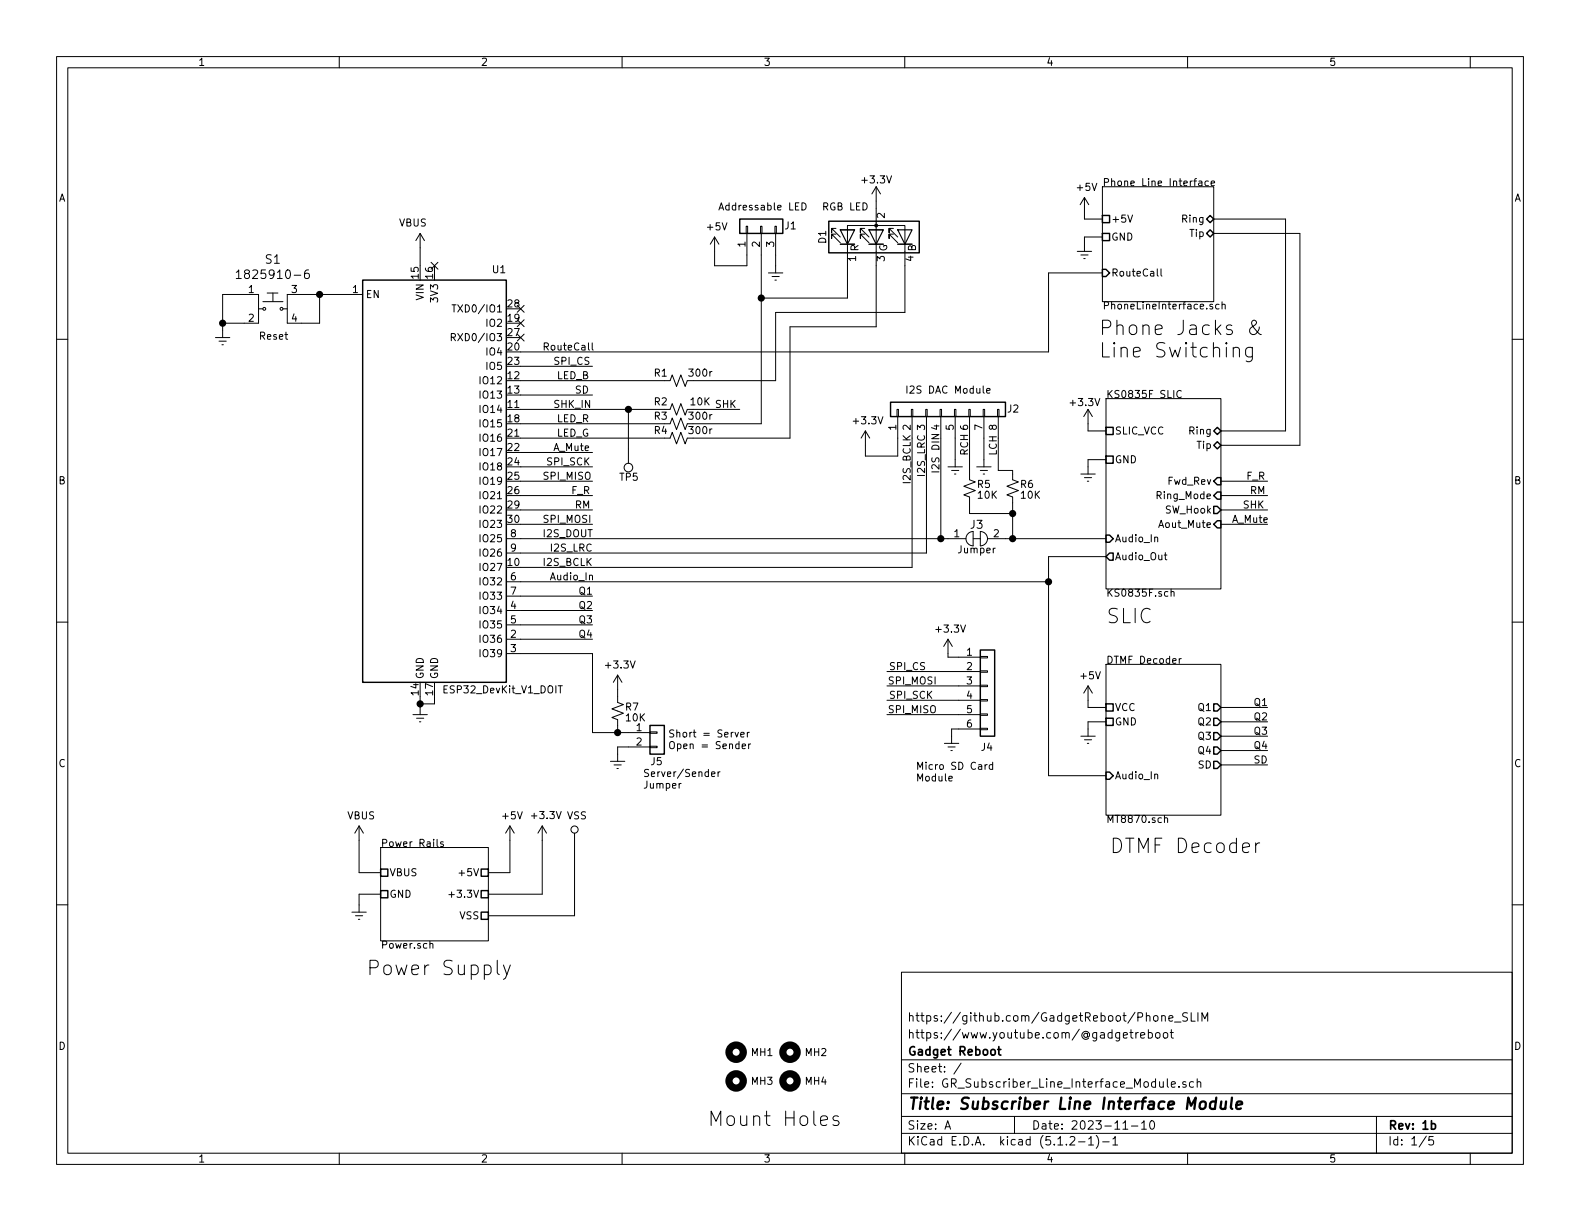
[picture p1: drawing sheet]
EESchema Schematic File Version 4
LIBS:GR_Subscriber_Line_Interface_Module-cache
EELAYER 29 0
EELAYER END
$Descr A 11000 8500
encoding utf-8
Sheet 1 5
Title "Subscriber Line Interface Module"
Date "2023-11-10"
Rev "1b"
Comp "Gadget Reboot"
Comment1 "https://www.youtube.com/@gadgetreboot"
Comment2 "https://github.com/GadgetReboot/Phone_SLIM"
Comment3 ""
Comment4 ""
$EndDescr
Text Notes 4925 7850 0    100  ~ 0
Mount Holes
$Comp
L Mechanical:MountingHole MH1
U 1 1
P 5125 7325
F 0 "MH1" H 5225 7325 50  0000 L CNN
F 1 "MountingHole" H 5225 7280 50  0001 L CNN
F 2 "MountingHole:MountingHole_3.2mm_M3" H 5125 7325 50  0001 C CNN
F 3 "~" H 5125 7325 50  0001 C CNN
	1    5125 7325
	1    0    0    -1  
$EndComp
$Comp
L Mechanical:MountingHole MH3
U 1 1
P 5125 7525
F 0 "MH3" H 5225 7525 50  0000 L CNN
F 1 "MountingHole" H 5225 7480 50  0001 L CNN
F 2 "MountingHole:MountingHole_3.2mm_M3" H 5125 7525 50  0001 C CNN
F 3 "~" H 5125 7525 50  0001 C CNN
	1    5125 7525
	1    0    0    -1  
$EndComp
$Comp
L Mechanical:MountingHole MH2
U 1 1
P 5500 7325
F 0 "MH2" H 5600 7325 50  0000 L CNN
F 1 "MountingHole" H 5600 7280 50  0001 L CNN
F 2 "MountingHole:MountingHole_3.2mm_M3" H 5500 7325 50  0001 C CNN
F 3 "~" H 5500 7325 50  0001 C CNN
	1    5500 7325
	1    0    0    -1  
$EndComp
$Comp
L Mechanical:MountingHole MH4
U 1 1
P 5500 7525
F 0 "MH4" H 5600 7525 50  0000 L CNN
F 1 "MountingHole" H 5600 7480 50  0001 L CNN
F 2 "MountingHole:MountingHole_3.2mm_M3" H 5500 7525 50  0001 C CNN
F 3 "~" H 5500 7525 50  0001 C CNN
	1    5500 7525
	1    0    0    -1  
$EndComp
Wire Wire Line
	8500 4925 8825 4925
Wire Wire Line
	8500 5025 8825 5025
Wire Wire Line
	8500 5125 8825 5125
Wire Wire Line
	8500 5225 8825 5225
Wire Wire Line
	8500 5325 8825 5325
Wire Wire Line
	7700 3875 7300 3875
Wire Wire Line
	7575 5025 7575 5075
Wire Wire Line
	7700 5025 7575 5025
Wire Wire Line
	7575 4925 7575 4875
Wire Wire Line
	7700 4925 7575 4925
Wire Wire Line
	7575 3200 7575 3250
Wire Wire Line
	7700 3200 7575 3200
Wire Wire Line
	7575 3000 7575 2950
Wire Wire Line
	7700 3000 7575 3000
$Comp
L power:GNDREF #PWR012
U 1 1
P 7575 3250
F 0 "#PWR012" H 7575 3000 50  0001 C CNN
F 1 "GNDREF" H 7825 2975 50  0001 C CNN
F 2 "" H 7575 3250 50  0001 C CNN
F 3 "" H 7575 3250 50  0001 C CNN
	1    7575 3250
	-1   0    0    -1  
$EndComp
$Comp
L power:GNDREF #PWR017
U 1 1
P 7575 5075
F 0 "#PWR017" H 7575 4825 50  0001 C CNN
F 1 "GNDREF" H 7825 4800 50  0001 C CNN
F 2 "" H 7575 5075 50  0001 C CNN
F 3 "" H 7575 5075 50  0001 C CNN
	1    7575 5075
	-1   0    0    -1  
$EndComp
$Comp
L power:+5V #PWR015
U 1 1
P 7575 4875
F 0 "#PWR015" H 7575 4725 50  0001 C CNN
F 1 "+5V" H 7590 5048 50  0000 C CNN
F 2 "" H 7575 4875 50  0001 C CNN
F 3 "" H 7575 4875 50  0001 C CNN
	1    7575 4875
	1    0    0    -1  
$EndComp
Text Label 8650 3550 0    50   ~ 0
SHK
Text Label 8700 3450 0    50   ~ 0
RM
Text Label 8675 3350 0    50   ~ 0
F_R
Text Label 8725 5325 0    50   ~ 0
SD
Text Label 8725 5225 0    50   ~ 0
Q4
Text Label 8725 5125 0    50   ~ 0
Q3
Text Label 8725 5025 0    50   ~ 0
Q2
Text Label 8725 4925 0    50   ~ 0
Q1
$Sheet
S 7700 4625 800  1050
U 636337CE
F0 "DTMF Decoder" 50
F1 "MT8870.sch" 50
F2 "SD" O R 8500 5325 50 
F3 "Audio_In" I L 7700 5400 50 
F4 "VCC" U L 7700 4925 50 
F5 "GND" U L 7700 5025 50 
F6 "Q4" O R 8500 5225 50 
F7 "Q3" O R 8500 5125 50 
F8 "Q2" O R 8500 5025 50 
F9 "Q1" O R 8500 4925 50 
$EndSheet
$Sheet
S 7700 2775 800  1325
U 6369C9EB
F0 "KS0835F SLIC" 50
F1 "KS0835F.sch" 50
F2 "Ring" B R 8500 3000 50 
F3 "Tip" B R 8500 3100 50 
F4 "Fwd_Rev" I R 8500 3350 50 
F5 "Ring_Mode" I R 8500 3450 50 
F6 "SW_Hook" O R 8500 3550 50 
F7 "Audio_In" I L 7700 3750 50 
F8 "Audio_Out" O L 7700 3875 50 
F9 "SLIC_VCC" U L 7700 3000 50 
F10 "GND" U L 7700 3200 50 
F11 "Aout_Mute" I R 8500 3650 50 
$EndSheet
Text Notes 7725 5950 0    100  ~ 0
DTMF Decoder
Text Notes 7700 4350 0    100  ~ 0
SLIC
Wire Wire Line
	8500 3000 8950 3000
Wire Wire Line
	8500 3100 9050 3100
$Sheet
S 7675 1300 775  800 
U 64AC300D
F0 "Phone Line Interface" 50
F1 "PhoneLineInterface.sch" 50
F2 "Ring" B R 8450 1525 50 
F3 "+5V" U L 7675 1525 50 
F4 "GND" U L 7675 1650 50 
F5 "RouteCall" I L 7675 1900 50 
F6 "Tip" B R 8450 1625 50 
$EndSheet
Text Notes 7650 2500 0    100  ~ 0
Phone Jacks &\nLine Switching
Text Notes 4650 5225 0    50   ~ 0
Short = Server\nOpen = Sender
Text Notes 4475 5500 0    50   ~ 0
Server/Sender\nJumper
Wire Wire Line
	4300 5200 4300 5250
Wire Wire Line
	4375 5200 4300 5200
Wire Wire Line
	4300 5100 4125 5100
Connection ~ 4300 5100
Wire Wire Line
	4300 5050 4300 5100
Wire Wire Line
	4300 4850 4300 4800
Wire Wire Line
	4125 4550 3625 4550
Wire Wire Line
	4125 5100 4125 4550
Wire Wire Line
	4375 5100 4300 5100
$Comp
L Device:R_Small_US R6
U 1 1
P 7050 3400
F 0 "R6" H 6950 3375 50  0000 C CNN
F 1 "10K" H 6925 3450 50  0000 C CNN
F 2 "Resistor_THT:R_Axial_DIN0207_L6.3mm_D2.5mm_P10.16mm_Horizontal" H 7050 3400 50  0001 C CNN
F 3 "~" H 7050 3400 50  0001 C CNN
	1    7050 3400
	-1   0    0    1   
$EndComp
$Comp
L power:+3.3V #PWR014
U 1 1
P 4300 4800
F 0 "#PWR014" H 4300 4650 50  0001 C CNN
F 1 "+3.3V" H 4315 4973 50  0000 C CNN
F 2 "" H 4300 4800 50  0001 C CNN
F 3 "" H 4300 4800 50  0001 C CNN
	1    4300 4800
	1    0    0    -1  
$EndComp
$Comp
L power:GNDREF #PWR019
U 1 1
P 4300 5250
F 0 "#PWR019" H 4300 5000 50  0001 C CNN
F 1 "GNDREF" H 4550 4975 50  0001 C CNN
F 2 "" H 4300 5250 50  0001 C CNN
F 3 "" H 4300 5250 50  0001 C CNN
	1    4300 5250
	-1   0    0    -1  
$EndComp
$Comp
L Connector_Generic:Conn_01x02 J5
U 1 1
P 4575 5100
F 0 "J5" H 4525 4900 50  0000 L CNN
F 1 "Conn_01x02" H 4655 5001 50  0001 L CNN
F 2 "Connector_PinHeader_2.54mm:PinHeader_1x02_P2.54mm_Vertical" H 4575 5100 50  0001 C CNN
F 3 "~" H 4575 5100 50  0001 C CNN
	1    4575 5100
	1    0    0    -1  
$EndComp
Text Label 3825 3850 0    50   ~ 0
I2S_LRC
$Comp
L esp32_devkit_v1_doit:ESP32_DevKit_V1_DOIT U1
U 1 1
P 3025 3250
F 0 "U1" H 3475 4625 50  0000 C CNN
F 1 "ESP32_DevKit_V1_DOIT" H 3500 1700 50  0000 C CNN
F 2 "footprints:esp32_devkit_v1_doit" H 2575 4600 50  0001 C CNN
F 3 "https://aliexpress.com/item/32864722159.html" H 2575 4600 50  0001 C CNN
	1    3025 3250
	1    0    0    -1  
$EndComp
Text Label 3775 2450 0    50   ~ 0
RouteCall
$Comp
L power:GNDREF #PWR016
U 1 1
P 2925 4925
F 0 "#PWR016" H 2925 4675 50  0001 C CNN
F 1 "GNDREF" H 3175 4650 50  0001 C CNN
F 2 "" H 2925 4925 50  0001 C CNN
F 3 "" H 2925 4925 50  0001 C CNN
	1    2925 4925
	-1   0    0    -1  
$EndComp
Wire Wire Line
	2925 1725 2925 1850
Wire Wire Line
	8950 3000 8950 1525
Wire Wire Line
	8950 1525 8450 1525
Wire Wire Line
	9050 3100 9050 1625
Wire Wire Line
	9050 1625 8450 1625
Wire Wire Line
	7550 1650 7550 1700
Wire Wire Line
	7675 1650 7550 1650
$Comp
L power:GNDREF #PWR03
U 1 1
P 7550 1700
F 0 "#PWR03" H 7550 1450 50  0001 C CNN
F 1 "GNDREF" H 7800 1425 50  0001 C CNN
F 2 "" H 7550 1700 50  0001 C CNN
F 3 "" H 7550 1700 50  0001 C CNN
	1    7550 1700
	-1   0    0    -1  
$EndComp
Wire Wire Line
	7550 1525 7550 1475
Wire Wire Line
	7675 1525 7550 1525
$Comp
L power:+5V #PWR02
U 1 1
P 7550 1475
F 0 "#PWR02" H 7550 1325 50  0001 C CNN
F 1 "+5V" H 7565 1648 50  0000 C CNN
F 2 "" H 7550 1475 50  0001 C CNN
F 3 "" H 7550 1475 50  0001 C CNN
	1    7550 1475
	1    0    0    -1  
$EndComp
Wire Wire Line
	7300 2450 7300 1900
Wire Wire Line
	7300 1900 7675 1900
Wire Wire Line
	3625 2450 7300 2450
Wire Wire Line
	8500 3350 8825 3350
Wire Wire Line
	8500 3450 8825 3450
Wire Wire Line
	8500 3550 8825 3550
Text Label 3825 4050 0    50   ~ 0
Audio_In
Text Label 3875 2950 0    50   ~ 0
LED_R
Text Label 3875 3050 0    50   ~ 0
LED_G
Text Label 3875 2650 0    50   ~ 0
LED_B
$Comp
L Device:LED_RAGB D1
U 1 1
P 6100 1650
F 0 "D1" H 6100 2025 50  0000 C CNN
F 1 "LED_RAGB" H 6100 1275 50  0001 C CNN
F 2 "LED_THT:LED_D5.0mm-4_RGB" H 6100 1600 50  0001 C CNN
F 3 "~" H 6100 1600 50  0001 C CNN
	1    6100 1650
	0    -1   -1   0   
$EndComp
$Comp
L power:+3.3V #PWR01
U 1 1
P 6100 1400
F 0 "#PWR01" H 6100 1250 50  0001 C CNN
F 1 "+3.3V" H 6100 1550 50  0000 C CNN
F 2 "" H 6100 1400 50  0001 C CNN
F 3 "" H 6100 1400 50  0001 C CNN
	1    6100 1400
	1    0    0    -1  
$EndComp
Wire Wire Line
	6100 1450 6100 1400
Wire Wire Line
	3625 2950 4625 2950
Wire Wire Line
	3625 3050 4625 3050
Wire Wire Line
	3625 2650 4625 2650
$Comp
L Device:R_Small_US R1
U 1 1
P 4725 2650
F 0 "R1" V 4775 2775 50  0000 C CNN
F 1 "300r" V 4775 2500 50  0000 C CNN
F 2 "Resistor_THT:R_Axial_DIN0207_L6.3mm_D2.5mm_P10.16mm_Horizontal" H 4725 2650 50  0001 C CNN
F 3 "~" H 4725 2650 50  0001 C CNN
	1    4725 2650
	0    -1   -1   0   
$EndComp
$Comp
L Device:R_Small_US R4
U 1 1
P 4725 3050
F 0 "R4" V 4775 3175 50  0000 C CNN
F 1 "300r" V 4775 2900 50  0000 C CNN
F 2 "Resistor_THT:R_Axial_DIN0207_L6.3mm_D2.5mm_P10.16mm_Horizontal" H 4725 3050 50  0001 C CNN
F 3 "~" H 4725 3050 50  0001 C CNN
	1    4725 3050
	0    -1   -1   0   
$EndComp
$Comp
L Device:R_Small_US R3
U 1 1
P 4725 2950
F 0 "R3" V 4775 3075 50  0000 C CNN
F 1 "300r" V 4775 2800 50  0000 C CNN
F 2 "Resistor_THT:R_Axial_DIN0207_L6.3mm_D2.5mm_P10.16mm_Horizontal" H 4725 2950 50  0001 C CNN
F 3 "~" H 4725 2950 50  0001 C CNN
	1    4725 2950
	0    -1   -1   0   
$EndComp
Wire Wire Line
	3625 2550 4125 2550
Text Label 3850 2550 0    50   ~ 0
SPI_CS
Wire Wire Line
	3625 3650 4125 3650
Text Label 3775 3650 0    50   ~ 0
SPI_MOSI
Wire Wire Line
	3625 3250 4125 3250
Text Label 3800 3250 0    50   ~ 0
SPI_SCK
Wire Wire Line
	3625 3350 4125 3350
Text Label 3775 3350 0    50   ~ 0
SPI_MISO
Text Label 3775 3950 0    50   ~ 0
I2S_BCLK
Wire Wire Line
	8500 3650 8825 3650
Text Label 8575 3650 0    50   ~ 0
A_Mute
$Sheet
S 2650 5900 750  650 
U 64D8E8C8
F0 "Power Rails" 50
F1 "Power.sch" 50
F2 "VBUS" U L 2650 6075 50 
F3 "GND" U L 2650 6225 50 
F4 "+5V" U R 3400 6075 50 
F5 "+3.3V" U R 3400 6225 50 
F6 "VSS" U R 3400 6375 50 
$EndSheet
Text Notes 2550 6800 0    100  ~ 0
Power Supply
$Comp
L power:VBUS #PWR020
U 1 1
P 2500 5850
F 0 "#PWR020" H 2500 5700 50  0001 C CNN
F 1 "VBUS" H 2515 6023 50  0000 C CNN
F 2 "" H 2500 5850 50  0001 C CNN
F 3 "" H 2500 5850 50  0001 C CNN
	1    2500 5850
	1    0    0    -1  
$EndComp
$Comp
L power:VBUS #PWR04
U 1 1
P 2925 1725
F 0 "#PWR04" H 2925 1575 50  0001 C CNN
F 1 "VBUS" H 2875 1900 50  0000 C CNN
F 2 "" H 2925 1725 50  0001 C CNN
F 3 "" H 2925 1725 50  0001 C CNN
	1    2925 1725
	1    0    0    -1  
$EndComp
$Comp
L power:+5V #PWR021
U 1 1
P 3550 5850
F 0 "#PWR021" H 3550 5700 50  0001 C CNN
F 1 "+5V" H 3565 6023 50  0000 C CNN
F 2 "" H 3550 5850 50  0001 C CNN
F 3 "" H 3550 5850 50  0001 C CNN
	1    3550 5850
	1    0    0    -1  
$EndComp
$Comp
L power:+3.3V #PWR022
U 1 1
P 3775 5850
F 0 "#PWR022" H 3775 5700 50  0001 C CNN
F 1 "+3.3V" H 3800 6025 50  0000 C CNN
F 2 "" H 3775 5850 50  0001 C CNN
F 3 "" H 3775 5850 50  0001 C CNN
	1    3775 5850
	1    0    0    -1  
$EndComp
$Comp
L power:VSS #PWR023
U 1 1
P 4000 5850
F 0 "#PWR023" H 4000 5700 50  0001 C CNN
F 1 "VSS" H 4017 6023 50  0000 C CNN
F 2 "" H 4000 5850 50  0001 C CNN
F 3 "" H 4000 5850 50  0001 C CNN
	1    4000 5850
	1    0    0    -1  
$EndComp
$Comp
L power:GNDREF #PWR024
U 1 1
P 2500 6300
F 0 "#PWR024" H 2500 6050 50  0001 C CNN
F 1 "GNDREF" H 2750 6025 50  0001 C CNN
F 2 "" H 2500 6300 50  0001 C CNN
F 3 "" H 2500 6300 50  0001 C CNN
	1    2500 6300
	-1   0    0    -1  
$EndComp
Wire Wire Line
	2650 6225 2500 6225
Wire Wire Line
	2500 6225 2500 6300
Wire Wire Line
	2500 5850 2500 6075
Wire Wire Line
	2500 6075 2650 6075
Wire Wire Line
	3400 6075 3550 6075
Wire Wire Line
	3550 6075 3550 5850
Wire Wire Line
	3400 6225 3775 6225
Wire Wire Line
	3775 6225 3775 5850
Wire Wire Line
	3400 6375 4000 6375
Wire Wire Line
	4000 6375 4000 5850
Wire Wire Line
	7700 5400 7300 5400
Wire Wire Line
	7300 3875 7300 4050
Wire Wire Line
	3625 4050 7300 4050
Text Label 3850 3150 0    50   ~ 0
A_Mute
Wire Wire Line
	3625 3150 4125 3150
Text Label 3775 3750 0    50   ~ 0
I2S_DOUT
Text Label 4000 2750 0    50   ~ 0
SD
Text Label 4025 4450 0    50   ~ 0
Q4
Text Label 4025 4350 0    50   ~ 0
Q3
Text Label 4025 4250 0    50   ~ 0
Q2
Text Label 4025 4150 0    50   ~ 0
Q1
NoConn ~ 3025 1850
$Comp
L power:+3.3V #PWR08
U 1 1
P 7575 2950
F 0 "#PWR08" H 7575 2800 50  0001 C CNN
F 1 "+3.3V" H 7550 3100 50  0000 C CNN
F 2 "" H 7575 2950 50  0001 C CNN
F 3 "" H 7575 2950 50  0001 C CNN
	1    7575 2950
	1    0    0    -1  
$EndComp
NoConn ~ 3625 2150
NoConn ~ 3625 2250
NoConn ~ 3625 2350
Wire Wire Line
	4825 2950 5300 2950
Wire Wire Line
	3625 4150 4125 4150
Wire Wire Line
	3625 4250 4125 4250
Wire Wire Line
	3625 4350 4125 4350
Wire Wire Line
	3625 4450 4125 4450
Wire Wire Line
	3625 2750 4125 2750
$Comp
L Connector_Generic:Conn_01x08 J2
U 1 1
P 6550 2850
F 0 "J2" V 6550 2300 50  0000 L CNN
F 1 "Conn_01x08" H 6630 2751 50  0001 L CNN
F 2 "Connector_PinHeader_2.54mm:PinHeader_1x08_P2.54mm_Vertical" H 6550 2850 50  0001 C CNN
F 3 "~" H 6550 2850 50  0001 C CNN
	1    6550 2850
	0    -1   -1   0   
$EndComp
$Comp
L power:+3.3V #PWR09
U 1 1
P 6025 3100
F 0 "#PWR09" H 6025 2950 50  0001 C CNN
F 1 "+3.3V" H 6040 3273 50  0000 C CNN
F 2 "" H 6025 3100 50  0001 C CNN
F 3 "" H 6025 3100 50  0001 C CNN
	1    6025 3100
	1    0    0    -1  
$EndComp
$Comp
L power:GNDREF #PWR011
U 1 1
P 6850 3200
F 0 "#PWR011" H 6850 2950 50  0001 C CNN
F 1 "GNDREF" H 7100 2925 50  0001 C CNN
F 2 "" H 6850 3200 50  0001 C CNN
F 3 "" H 6850 3200 50  0001 C CNN
	1    6850 3200
	-1   0    0    -1  
$EndComp
$Comp
L Device:R_Small_US R5
U 1 1
P 6750 3400
F 0 "R5" H 6650 3375 50  0000 C CNN
F 1 "10K" H 6625 3450 50  0000 C CNN
F 2 "Resistor_THT:R_Axial_DIN0207_L6.3mm_D2.5mm_P10.16mm_Horizontal" H 6750 3400 50  0001 C CNN
F 3 "~" H 6750 3400 50  0001 C CNN
	1    6750 3400
	-1   0    0    1   
$EndComp
Wire Wire Line
	6950 3050 6950 3275
Wire Wire Line
	6950 3275 7050 3275
Wire Wire Line
	7050 3275 7050 3300
Wire Wire Line
	6750 3050 6750 3300
Wire Wire Line
	7050 3500 7050 3575
Wire Wire Line
	6850 3050 6850 3200
$Comp
L power:GNDREF #PWR010
U 1 1
P 6650 3200
F 0 "#PWR010" H 6650 2950 50  0001 C CNN
F 1 "GNDREF" H 6900 2925 50  0001 C CNN
F 2 "" H 6650 3200 50  0001 C CNN
F 3 "" H 6650 3200 50  0001 C CNN
	1    6650 3200
	-1   0    0    -1  
$EndComp
Wire Wire Line
	6650 3200 6650 3050
Wire Wire Line
	6450 3850 6450 3050
Wire Wire Line
	3625 3850 6450 3850
Wire Wire Line
	6350 3050 6350 3950
Wire Wire Line
	3625 3950 6350 3950
Wire Wire Line
	6250 3050 6250 3175
Wire Wire Line
	6250 3175 6025 3175
Wire Wire Line
	6025 3175 6025 3100
Text Notes 6300 2750 0    50   ~ 0
I2S DAC Module
Wire Wire Line
	7050 3750 7700 3750
$Comp
L Device:R_Small_US R7
U 1 1
P 4300 4950
F 0 "R7" H 4200 4925 50  0000 C CNN
F 1 "10K" H 4175 5000 50  0000 C CNN
F 2 "Resistor_THT:R_Axial_DIN0207_L6.3mm_D2.5mm_P10.16mm_Horizontal" H 4300 4950 50  0001 C CNN
F 3 "~" H 4300 4950 50  0001 C CNN
	1    4300 4950
	-1   0    0    1   
$EndComp
Text Notes 6375 5450 0    50   ~ 0
Micro SD Card\nModule
$Comp
L Connector_Generic:Conn_01x06 J4
U 1 1
P 6875 4775
F 0 "J4" H 6825 4350 50  0000 L CNN
F 1 "Conn_01x06" H 6955 4676 50  0001 L CNN
F 2 "Connector_PinHeader_2.54mm:PinHeader_1x06_P2.54mm_Vertical" H 6875 4775 50  0001 C CNN
F 3 "~" H 6875 4775 50  0001 C CNN
	1    6875 4775
	1    0    0    -1  
$EndComp
Wire Wire Line
	6675 4875 6175 4875
Text Label 6500 4875 2    50   ~ 0
SPI_SCK
Wire Wire Line
	6675 4975 6175 4975
Text Label 6525 4975 2    50   ~ 0
SPI_MISO
Wire Wire Line
	6675 4775 6175 4775
Text Label 6525 4775 2    50   ~ 0
SPI_MOSI
Wire Wire Line
	6675 4675 6175 4675
Text Label 6450 4675 2    50   ~ 0
SPI_CS
$Comp
L power:+3.3V #PWR013
U 1 1
P 6600 4550
F 0 "#PWR013" H 6600 4400 50  0001 C CNN
F 1 "+3.3V" H 6615 4723 50  0000 C CNN
F 2 "" H 6600 4550 50  0001 C CNN
F 3 "" H 6600 4550 50  0001 C CNN
	1    6600 4550
	1    0    0    -1  
$EndComp
$Comp
L power:GNDREF #PWR018
U 1 1
P 6625 5125
F 0 "#PWR018" H 6625 4875 50  0001 C CNN
F 1 "GNDREF" H 6875 4850 50  0001 C CNN
F 2 "" H 6625 5125 50  0001 C CNN
F 3 "" H 6625 5125 50  0001 C CNN
	1    6625 5125
	-1   0    0    -1  
$EndComp
Wire Wire Line
	6600 4550 6600 4575
Wire Wire Line
	6600 4575 6675 4575
Wire Wire Line
	6625 5125 6625 5075
Wire Wire Line
	6625 5075 6675 5075
$Comp
L Connector_Generic:Conn_01x03 J1
U 1 1
P 5300 1575
F 0 "J1" V 5300 1325 50  0000 L CNN
F 1 "Conn_01x03" H 5380 1526 50  0001 L CNN
F 2 "Connector_PinHeader_2.54mm:PinHeader_1x03_P2.54mm_Vertical" H 5300 1575 50  0001 C CNN
F 3 "~" H 5300 1575 50  0001 C CNN
	1    5300 1575
	0    -1   -1   0   
$EndComp
Text Notes 5625 1475 2    50   ~ 0
Addressable LED
$Comp
L power:GNDREF #PWR06
U 1 1
P 5400 1850
F 0 "#PWR06" H 5400 1600 50  0001 C CNN
F 1 "GNDREF" H 5650 1575 50  0001 C CNN
F 2 "" H 5400 1850 50  0001 C CNN
F 3 "" H 5400 1850 50  0001 C CNN
	1    5400 1850
	-1   0    0    -1  
$EndComp
$Comp
L power:+5V #PWR05
U 1 1
P 4975 1750
F 0 "#PWR05" H 4975 1600 50  0001 C CNN
F 1 "+5V" H 4990 1923 50  0000 C CNN
F 2 "" H 4975 1750 50  0001 C CNN
F 3 "" H 4975 1750 50  0001 C CNN
	1    4975 1750
	1    0    0    -1  
$EndComp
Wire Wire Line
	5200 1850 5200 1775
Wire Wire Line
	5400 1775 5400 1850
Text Notes 6050 1475 2    50   ~ 0
RGB LED
$Comp
L dk_Tactile-Switches:1825910-6 S1
U 1 1
P 1900 2150
F 0 "S1" H 1900 2497 60  0000 C CNN
F 1 "1825910-6" H 1900 2391 60  0000 C CNN
F 2 "digikey-footprints:Switch_Tactile_THT_6x6mm" H 2100 2350 60  0001 L CNN
F 3 "https://www.te.com/commerce/DocumentDelivery/DDEController?Action=srchrtrv&DocNm=1825910&DocType=Customer+Drawing&DocLang=English" H 2100 2450 60  0001 L CNN
F 4 "450-1650-ND" H 2100 2550 60  0001 L CNN "Digi-Key_PN"
F 5 "1825910-6" H 2100 2650 60  0001 L CNN "MPN"
F 6 "Switches" H 2100 2750 60  0001 L CNN "Category"
F 7 "Tactile Switches" H 2100 2850 60  0001 L CNN "Family"
F 8 "https://www.te.com/commerce/DocumentDelivery/DDEController?Action=srchrtrv&DocNm=1825910&DocType=Customer+Drawing&DocLang=English" H 2100 2950 60  0001 L CNN "DK_Datasheet_Link"
F 9 "/product-detail/en/te-connectivity-alcoswitch-switches/1825910-6/450-1650-ND/1632536" H 2100 3050 60  0001 L CNN "DK_Detail_Page"
F 10 "SWITCH TACTILE SPST-NO 0.05A 24V" H 2100 3150 60  0001 L CNN "Description"
F 11 "TE Connectivity ALCOSWITCH Switches" H 2100 3250 60  0001 L CNN "Manufacturer"
F 12 "Active" H 2100 3350 60  0001 L CNN "Status"
	1    1900 2150
	1    0    0    -1  
$EndComp
Text Notes 1800 2375 0    50   ~ 0
Reset
$Comp
L power:GNDREF #PWR07
U 1 1
P 1550 2300
F 0 "#PWR07" H 1550 2050 50  0001 C CNN
F 1 "GNDREF" H 1800 2025 50  0001 C CNN
F 2 "" H 1550 2300 50  0001 C CNN
F 3 "" H 1550 2300 50  0001 C CNN
	1    1550 2300
	-1   0    0    -1  
$EndComp
Wire Wire Line
	2100 2050 2225 2050
Wire Wire Line
	2100 2250 2225 2250
Wire Wire Line
	2225 2250 2225 2050
Connection ~ 2225 2050
Wire Wire Line
	2225 2050 2425 2050
Wire Wire Line
	1700 2250 1550 2250
Wire Wire Line
	1550 2250 1550 2300
Wire Wire Line
	1700 2050 1550 2050
Wire Wire Line
	1550 2050 1550 2250
Connection ~ 1550 2250
Wire Wire Line
	3625 3750 6550 3750
Wire Wire Line
	6550 3050 6550 3750
Wire Wire Line
	5300 2950 5300 2075
Connection ~ 5300 2075
Text Label 4975 2850 0    50   ~ 0
SHK
Text Label 4000 3550 0    50   ~ 0
RM
Text Label 3975 3450 0    50   ~ 0
F_R
Wire Wire Line
	3625 3450 4125 3450
Wire Wire Line
	3625 3550 4125 3550
$Comp
L Device:R_Small_US R2
U 1 1
P 4725 2850
F 0 "R2" V 4775 2975 50  0000 C CNN
F 1 "10K" V 4775 2700 50  0000 C CNN
F 2 "Resistor_THT:R_Axial_DIN0207_L6.3mm_D2.5mm_P10.16mm_Horizontal" H 4725 2850 50  0001 C CNN
F 3 "~" H 4725 2850 50  0001 C CNN
	1    4725 2850
	0    -1   -1   0   
$EndComp
Wire Wire Line
	4625 2850 4375 2850
Wire Wire Line
	2925 4925 2925 4900
Wire Wire Line
	3025 4850 3025 4900
Wire Wire Line
	3025 4900 2925 4900
Connection ~ 2925 4900
Wire Wire Line
	2925 4900 2925 4850
Connection ~ 7300 4050
Wire Wire Line
	7300 4050 7300 5400
$Comp
L dk_Shunts-Jumpers:S1731-46R J?
U 1 1
P 6800 3750
AR Path="/64D8E8C8/65542D91" Ref="J?"  Part="1" 
AR Path="/65542D91" Ref="J3"  Part="1" 
F 0 "J3" H 6800 3850 56  0000 C CNN
F 1 "Jumper" H 6800 3675 50  0000 C CNN
F 2 "Jumper:SolderJumper-2_P1.3mm_Bridged_Pad1.0x1.5mm" H 7000 3950 60  0001 L CNN
F 3 "" H 7000 4050 60  0001 L CNN
	1    6800 3750
	1    0    0    -1  
$EndComp
Wire Wire Line
	6750 3500 6750 3575
Wire Wire Line
	6750 3575 7050 3575
Connection ~ 7050 3575
Wire Wire Line
	7050 3575 7050 3750
Wire Wire Line
	6600 3750 6550 3750
Connection ~ 6550 3750
Wire Wire Line
	7000 3750 7050 3750
Connection ~ 7050 3750
Text Label 6350 3375 1    50   ~ 0
I2S_BCLK
Text Label 6450 3325 1    50   ~ 0
I2S_LRC
Text Notes 6550 3300 1    50   ~ 0
I2S DIN
Text Label 6750 3175 1    50   ~ 0
RCH
Text Label 6950 3175 1    50   ~ 0
LCH
Wire Wire Line
	5300 1775 5300 2075
Wire Wire Line
	4975 1850 4975 1750
Wire Wire Line
	4975 1850 5200 1850
Wire Wire Line
	5900 2075 5900 1850
Wire Wire Line
	5300 2075 5900 2075
Wire Wire Line
	4825 2650 5400 2650
Wire Wire Line
	5400 2650 5400 2175
Wire Wire Line
	5400 2175 6300 2175
Wire Wire Line
	6300 2175 6300 1850
Wire Wire Line
	4825 3050 5500 3050
Wire Wire Line
	5500 3050 5500 2275
Wire Wire Line
	5500 2275 6100 2275
Wire Wire Line
	6100 2275 6100 1850
Text Label 3850 2850 0    50   ~ 0
SHK_IN
$Comp
L Connector:TestPoint TP5
U 1 1
P 4375 3125
AR Path="/65053B20" Ref="TP5"  Part="1" 
AR Path="/6369C9EB/65053B20" Ref="TP?"  Part="1" 
F 0 "TP5" H 4300 3325 50  0000 L CNN
F 1 "TestPoint" V 4420 3313 50  0001 L CNN
F 2 "TestPoint:TestPoint_Loop_D2.60mm_Drill1.4mm_Beaded" H 4575 3125 50  0001 C CNN
F 3 "~" H 4575 3125 50  0001 C CNN
	1    4375 3125
	-1   0    0    1   
$EndComp
Wire Wire Line
	4375 2850 4375 3125
Connection ~ 4375 2850
Wire Wire Line
	4375 2850 3625 2850
Wire Wire Line
	4825 2850 5150 2850
$EndSCHEMATC
